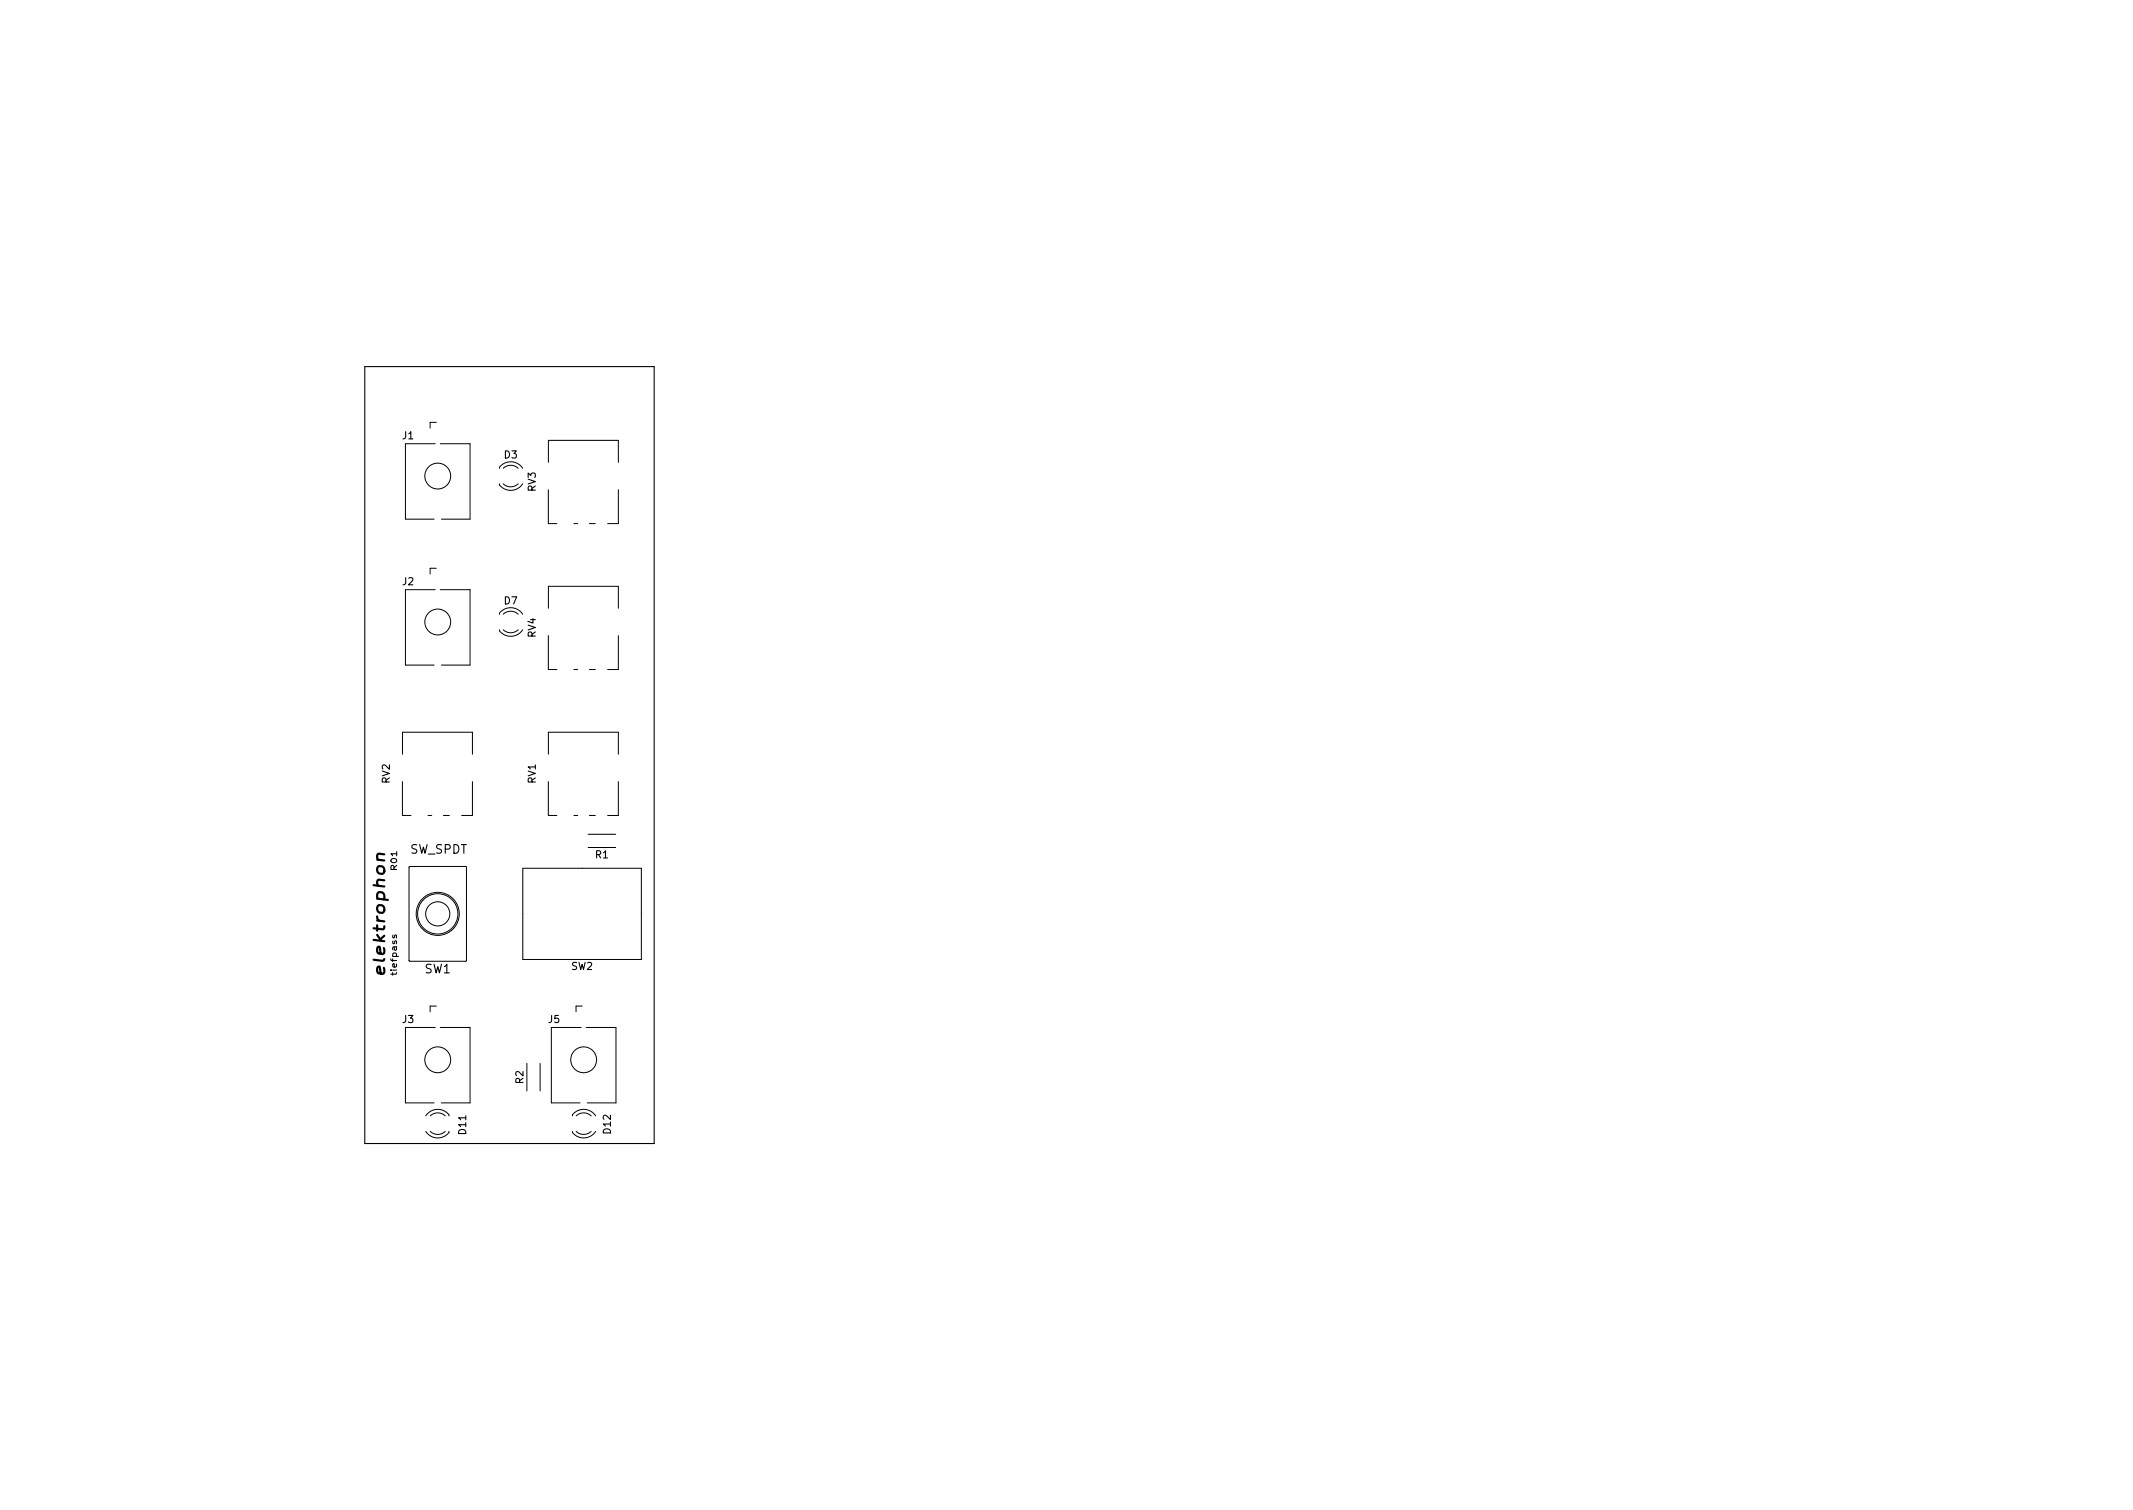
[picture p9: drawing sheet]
<svg xmlns="http://www.w3.org/2000/svg" width="297mm" height="210mm" viewBox="0 0 297 210" stroke-linecap="round" stroke-linejoin="round" font-family="sans-serif">
<path d="M50.8 51h40.3v108.2h-40.3zM54.7 130.2v.3l.1 .1h.1l.1-.4h.2v.4" fill="none" stroke="#000" stroke-width=".15"/>
<g fill="none" stroke="#000" stroke-width=".14">
<path d="M60.8 58.8h-.9v.8M60.6 61.8h-4.1v10.5h4M60.8 79.1h-.9v.8M61.3 61.8h4.2v10.5h-4M69.6 65.2a1.41 1.41 0 0 1 1.1-.9 1.99 1.99 0 0 1 2.1 .9M70.1 65.2a1.5 1.5 0 0 1 2.1 0M72.2 67.4a1.5 1.5 0 0 1-2.1 0M72.8 67.4a1.99 1.99 0 0 1-3.2 .1v-.1M76.4 68.2v4.7M76.4 64.4v-3.1h9.7v3.1M76.4 72.9h1.2M79.9 72.9h.5"/>
<path d="M82.1 72.9h.8M86.1 68.2v4.7h-1.5M60.6 82.1h-4.1v10.5h4M61.3 82.1h4.2v10.5h-4M69.6 85.5a1.41 1.41 0 0 1 1.1-.8 1.99 1.99 0 0 1 2.1 .8M70.1 85.5a1.5 1.5 0 0 1 2.1 0M72.2 87.7a1.5 1.5 0 0 1-2.1 0M72.8 87.7a1.99 1.99 0 0 1-3.2 .1v-.1M76.4 88.5v4.7M76.4 84.7v-3.1h9.7v3.1M76.4 93.2h1.2M79.9 93.2h.5"/>
<path d="M82.1 93.2h.8M86.1 88.5v4.7h-1.5M56 108.8v4.7h1.2M56 105v-3h9.8v3M59.6 113.5h.5M61.7 113.5h.9M65.8 108.8v4.7h-1.5M76.4 108.8v4.7M76.4 113.5h1.2M76.4 105v-3h9.7v3M79.9 113.5h.5M81.9 116.2h3.8"/>
<path d="M81.9 118h3.8M82.1 113.5h.8M86.1 108.8v4.7h-1.5M57 133.7l.1 .2M57 120.7v13M57.1 133.8h7.8M57.1 120.6h7.8M57.1 120.6l-.1 .2M64.8 120.6l.2 .2M65 120.7v13M65 133.7l-.2 .2M72.8 120.9h16.5v12.7h-16.5z"/>
<path d="M59.3 157.5a1.99 1.99 0 0 0 3.2 .2v-.2M59.9 157.5a1.5 1.5 0 0 0 2.1 0M60.6 143.1h-4.1v10.5h4M60.8 140.1h-.9v.8M61.3 143.1h4.2v10.5h-4M62 155.4a1.5 1.5 0 0 0-2.1 0M62.5 155.4a1.44 1.44 0 0 0-1.1-.9 1.99 1.99 0 0 0-2.1 .9M73.4 148.1v3.8M75.2 148.1v3.8M79.7 155.4a1.41 1.41 0 0 1 1.1-.9 1.99 1.99 0 0 1 2.2 .9M80.2 155.4a1.5 1.5 0 0 1 2.1 0M80.9 143.1h-4.1v10.5h4"/>
<path d="M81.1 140.1h-.9v.8M81.6 143.1h4.2v10.5h-4M82.3 157.5a1.5 1.5 0 0 1-2.1 0M83 157.5a1.99 1.99 0 0 1-3.3 .2v-.2"/>
<circle cx="61" cy="66.3" r="1.8"/>
<circle cx="61" cy="86.6" r="1.8"/>
<circle cx="61" cy="127.2" r="3"/>
<circle cx="61" cy="127.2" r="2.81"/>
<circle cx="61" cy="127.2" r="1.68"/>
<circle cx="61" cy="147.6" r="1.8"/>
<circle cx="81.3" cy="147.6" r="1.8"/>
</g>
<text font-size="2.1" x="53.6" y="135.1" transform="rotate(-90 53.6 135.1)">elektrophon</text>
<g font-size="1.7">
<text x="57" y="118.9">SW_SPDT</text>
<text x="59.3" y="135.5">SW1</text>
</g>
<g font-size="1.4">
<text x="56.1" y="61.2">J1</text>
<text x="70.2" y="63.8">D3</text>
<text x="74.6" y="68.4" transform="rotate(-90 74.6 68.4)">RV3</text>
<text x="56.1" y="81.5">J2</text>
<text x="70.2" y="84.1">D7</text>
<text x="74.6" y="88.8" transform="rotate(-90 74.6 88.8)">RV4</text>
<text x="54.3" y="109.1" transform="rotate(-90 54.3 109.1)">RV2</text>
<text x="74.6" y="109.1" transform="rotate(-90 74.6 109.1)">RV1</text>
<text x="82.9" y="119.5">R1</text>
<text x="79.6" y="135">SW2</text>
<text x="56.1" y="142.4">J3</text>
<text x="76.4" y="142.4">J5</text>
<text x="72.9" y="150.9" transform="rotate(-90 72.9 150.9)">R2</text>
<text x="64.9" y="157.9" transform="rotate(-90 64.9 157.9)">D11</text>
<text x="85.1" y="157.8" transform="rotate(-90 85.1 157.8)">D12</text>
</g>
<g font-size="1.1">
<text x="55.3" y="120.9" transform="rotate(-90 55.3 120.9)">R01</text>
<text x="55.3" y="136" transform="rotate(-90 55.3 136)">tiefpass</text>
</g>
</svg>
